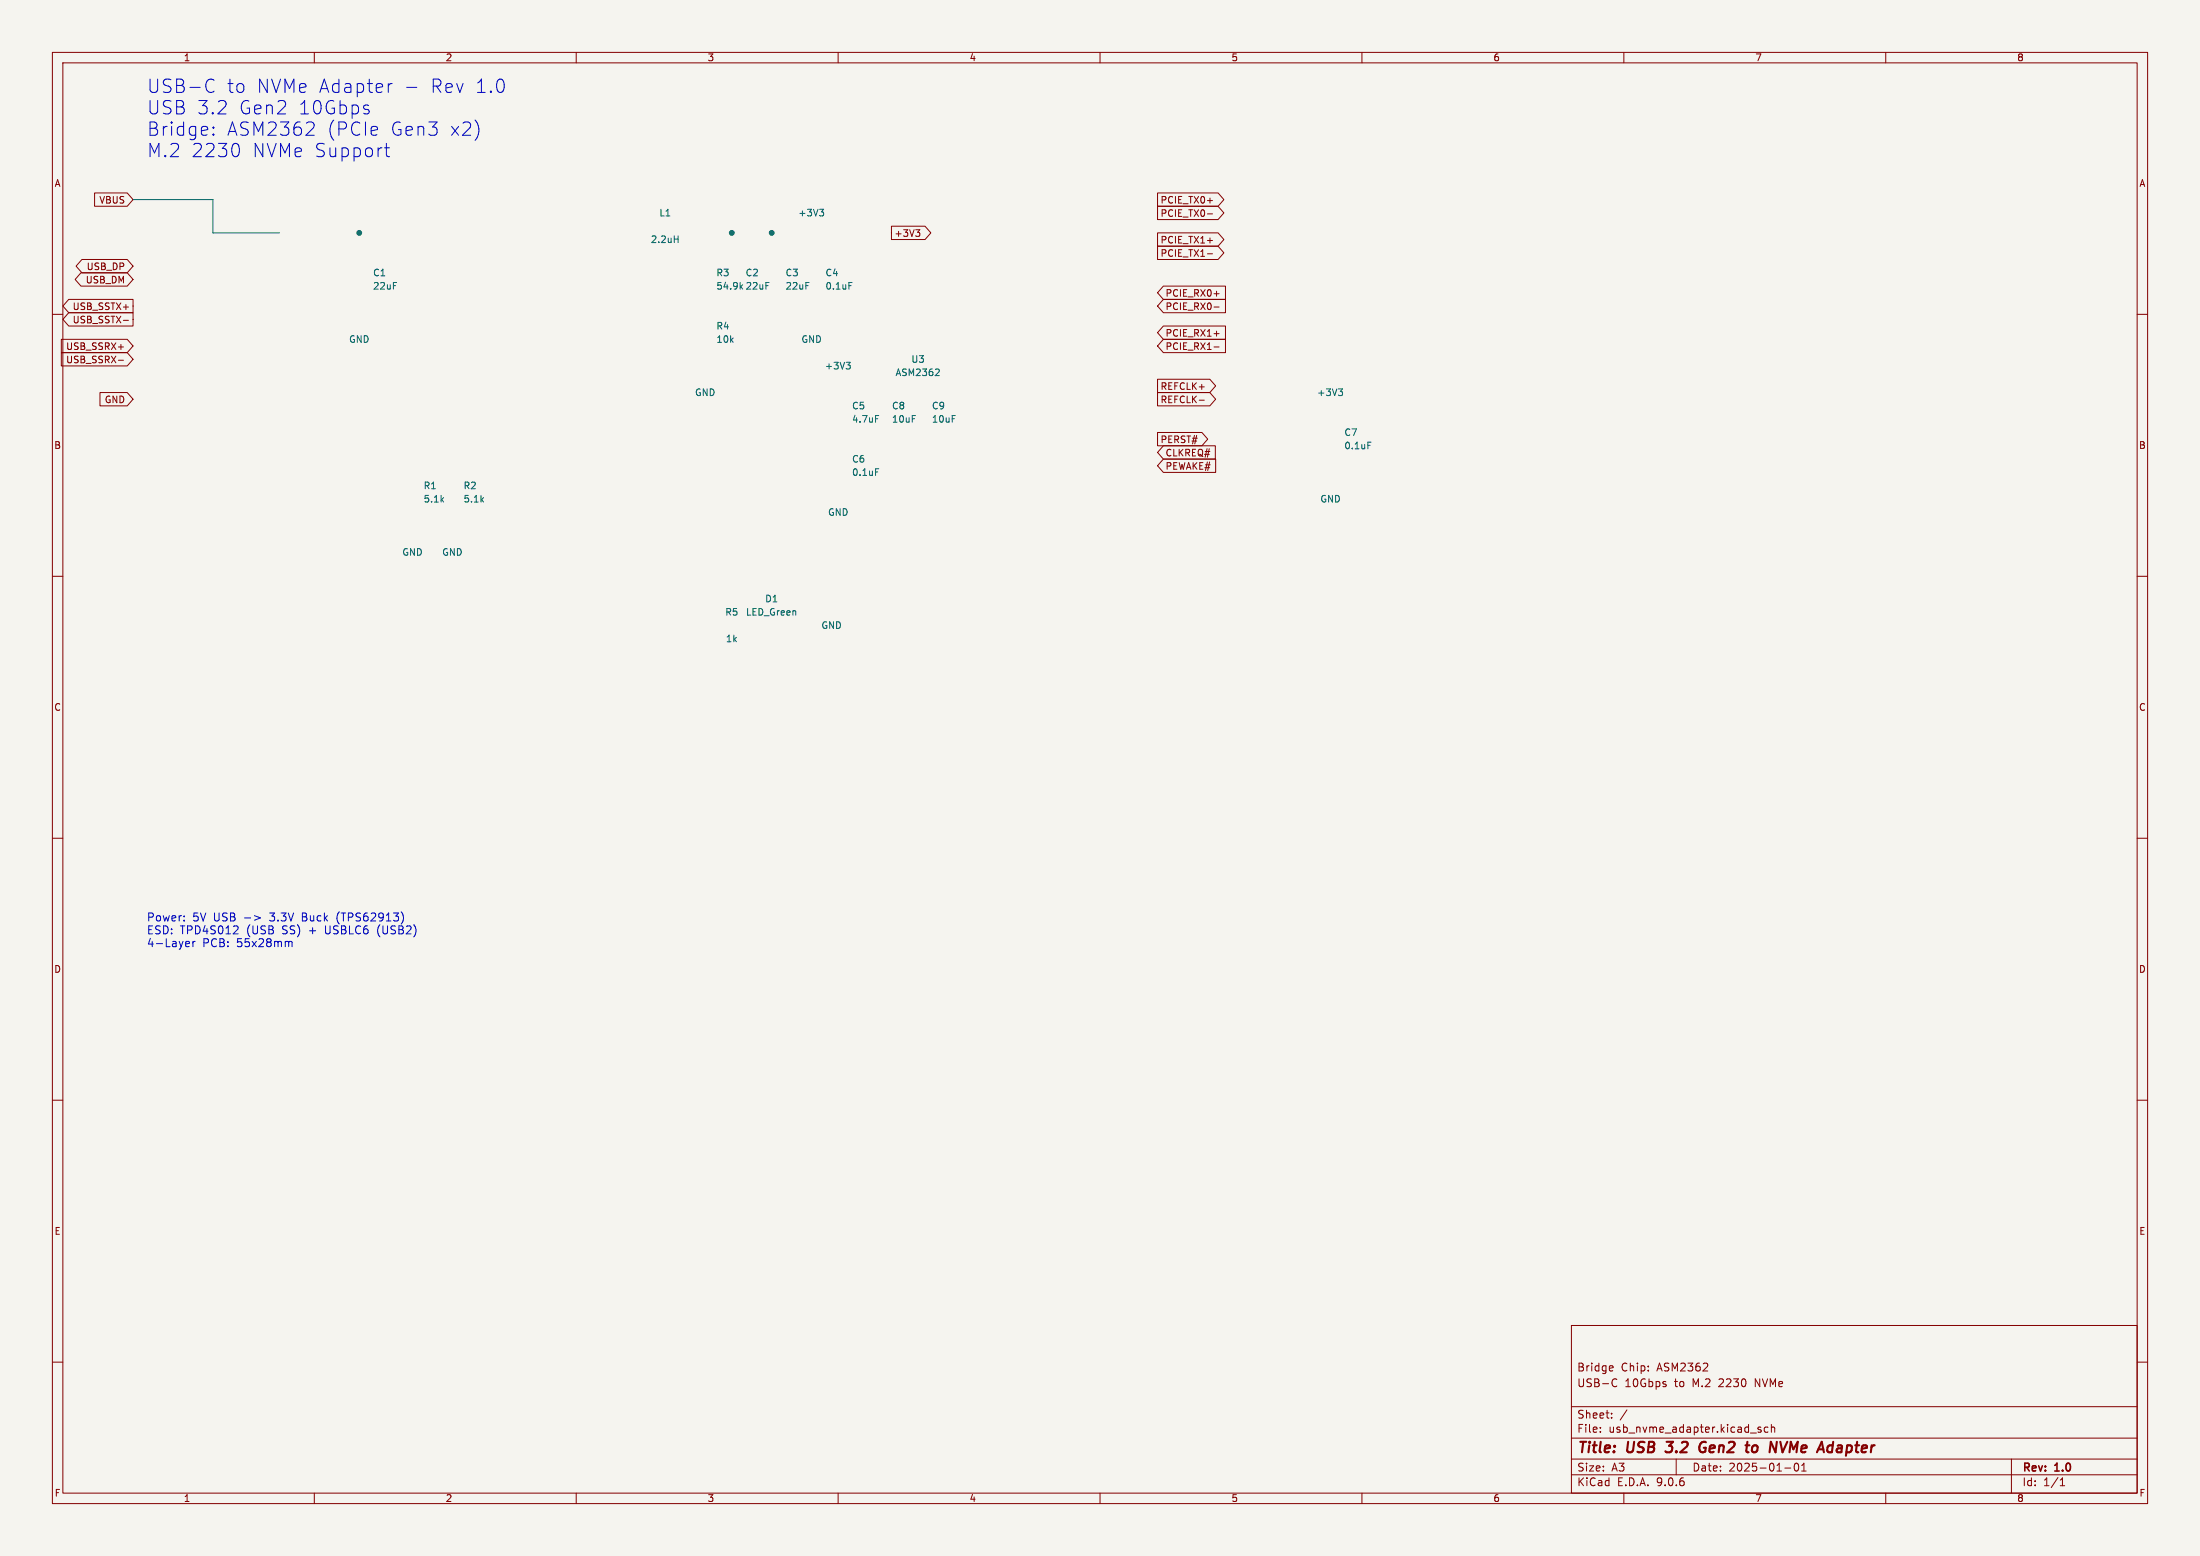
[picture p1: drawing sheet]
<svg xmlns="http://www.w3.org/2000/svg" width="420mm" height="297mm" viewBox="0 0 420 297" stroke-linecap="round" stroke-linejoin="round" font-family="sans-serif">
<path d="M0 0h420v297h-420z" fill="#f5f4ef" stroke="#f5f4ef" stroke-width=".19"/>
<g fill="none" stroke="#840000" stroke-width=".19">
<path d="M10 10h400v277h-400zM12 12h396v273h-396zM60 10v2M110 10v2M160 10v2M210 10v2M260 10v2M310 10v2M360 10v2M18.1 36.8h6.2l1.1 1.3-1.1 1.3h-6.2zM221 39.4h11.5l1.1 1.2-1.1 1.3h-11.5zM221 36.8h11.5l1.1 1.3-1.1 1.3h-11.5z"/>
<path d="M230.5 38.3h1M13.1 59.7h12.3v2.5h-12.3l-1.1-1.2zM13.1 57.1h12.3v2.6h-12.3l-1.1-1.3zM15.5 52.1h8.8l1.1 1.2-1.1 1.3h-8.8l-1.2-1.3zM15.6 49.5h8.7l1.1 1.3-1.1 1.3h-8.7l-1.1-1.3zM170.2 43.2h6.4l1.1 1.3-1.1 1.2h-6.4zM174.8 43.9h.8l-.4 .4M175.4 44.3l.2 .3v.3l-.2 .2M221 44.4h11.5l1.1 1.3-1.1 1.3h-11.5zM221 47h11.5l1.1 1.3-1.1 1.2h-11.5zM222.1 57.1h11.8v2.6h-11.8l-1.1-1.3zM222.1 54.6h11.8v2.6h-11.8l-1.1-1.3z"/>
<path d="M230.5 40.8h1M230.5 45.9h1M230.5 48.4h1M231.8 58.6h.9M231.8 56.1h.9M10 60h2M11.7 67.3h12.6l1.1 1.3-1.1 1.3h-12.6zM11.7 64.8h12.6l1.1 1.2-1.1 1.3h-12.6zM19.1 74.9h5.2l1.1 1.3-1.1 1.3h-5.2zM22.6 68.8h1M22.6 66.2h1M23.6 61.1h.9"/>
<path d="M221 72.4h10l1.1 1.3-1.1 1.2h-10zM221 74.9h10l1.1 1.3-1.1 1.3h-10zM222.1 62.2h11.8v2.6h-11.8l-1.1-1.3zM222.1 64.8h11.8v2.5h-11.8l-1.1-1.3zM228.9 76.4h1M231.8 66.2h.9M231.8 63.7h.9M408 60h2M221 82.5h8.5l1.1 1.3-1.1 1.3h-8.5zM222.1 87.6h10v2.6h-10l-1.1-1.3zM222.1 85.1h9.9v2.5h-9.9l-1.1-1.2zM10 110h2"/>
<path d="M408 110h2M10 160h2M408 160h2M10 210h2M408 210h2M300 253h108v32h-108zM10 260h2M300 278.5h108M300 274.5h108M300 268.5h108M305.5 273.2v.2M305.5 272.5v.1"/>
<path d="M307.4 260.7l.5 .1v.2l-.7 .2M307.7 270.5v.2M307.7 269.8v.1M307.9 261.6l-.5 .1M308 263.3l.4-.1 .3 .1M308.7 264.5l-.3 .2-.4-.1M310.6 269.1l-1.3 1.9M320 278.5v3M336.2 272.5l-.4-.1-.2 .2 .1 .2 .5 .2v.3h-.6M337.5 272.5l-.4-.1-.3 .3 .1 .6h.6M338.2 272.5l.2-.1 .3 .1 .1 .9M338.2 271.9v1.5"/>
<path d="M342.7 279.4l.2-.1a.8 .8 0 0 1 .5 .7 .8 .8 0 0 1-.5 .8l-.2-.2-.2-.4zM343.9 279.7l.5-.4v1.5M384 278.5v6.5M408 260h2M60 285v2M110 285v2M160 285v2M210 285v2M260 285v2M300 281.5h108M310 285v2M340.7 280.2h1.2"/>
<path d="M343.9 280.8h.9M360 285v2M393.3 283.6h.9M393.3 282.5l.4-.4v1.5"/>
</g>
<path d="M317.9 277l.3 .2M318.2 275.2h1.2M325.3 276.3h.3M325.5 275.2a1.07 1.07 0 0 0-1.1 .8 1.07 1.07 0 0 0 .6 1.2l.4-.1M335.2 275.9a.62 .62 0 0 0-.7 .4v.7a.52 .52 0 0 0 .8 .1M339.9 275.2l.4 2 .9-2M350 275.2l-.3 2" fill="none" stroke="#840000" stroke-width=".4"/>
<path d="M25.4 38.1h15.2v6.4h12.7" fill="none" stroke="#009600" stroke-width=".19"/>
<g fill="none" stroke="#0000c2" stroke-width=".19">
<path d="M39.8 15.2a.89 .89 0 0 1 1.1 .1M40.9 17.4a.89 .89 0 0 1-1.1 .1M74.8 15.9a.65 .65 0 0 0-.7 .5M77.6 16.7h2M40.7 25.6l.2 .1-.2 .1M40.7 25.6l-.1 .1 .1 .1M40.7 24.2v.3M40.7 25.6v.2M40.7 24.2l.2 .2-.2 .1M40.7 24.2l-.1 .2 .1 .1M45.1 27.4a1.59 1.59 0 0 1 0 2.5M60 24l-.1 .4-1.5 1.4h1.6"/>
<path d="M70.1 20.9l.4 .3-.1 .4-.3 .1M70.1 20l.3 .2M73.4 28.2h1M73.8 27.4v2.1l.1 .3 .5 .1M35.2 175.6v.2M35.2 174.8v.2M35.7 179.7l.4 .1 .1 .2-.8 .2M36.8 179.7v1M37.3 179.7l-.3 .1-.2 .2M45.3 176.8l.2 .2-.1 .4-.9 .8h1M48.6 174.8l1.1 .4-1.1 .4M55.3 179.7l-.2 .2"/>
<path d="M55.5 179.7l.3 .2v.8M76.8 174.3l.2 .8-.2 1M36.1 180.6l-.4 .1"/>
</g>
<g fill="none" stroke="#006464" stroke-width=".19">
<path d="M156.5 39.9h.7l-.4 .5M128.7 45.6h.7M129.4 45v1.3M141.4 54.7l.4 .5M141.8 54.3l-.5 .5M157 40.4l.2 .3v.3l-.2 .2M162.1 53.9h.6M161.5 69.2h.8l-.4 .4M162.1 69.6l.2 .3v.3l-.2 .2M167.1 79.3h.7M179.1 70.4l.2 .3v.3l-.8 .7h.8M255.5 74.2h.8l-.4 .5"/>
<path d="M256.1 74.7l.2 .3v.3l-.2 .2M167.1 89.5h.7M261.1 84.4h.6"/>
</g>
<g fill="#009600" stroke="#009600" stroke-width=".19">
<circle cx="139.7" cy="44.5" r=".46"/>
<circle cx="147.3" cy="44.5" r=".46"/>
<circle cx="68.6" cy="44.5" r=".46"/>
</g>
<g font-size="3.5" fill="#0000c2">
<text x="27.9" y="18">USB-C</text>
<text x="43.1" y="18">to</text>
<text x="48.8" y="18">NVMe Adapter</text>
<text x="81.8" y="18">Rev 1.0</text>
<text x="27.9" y="22.1">USB 3.2</text>
<text x="45.4" y="22.1">Gen2</text>
<text x="56.7" y="22.1">10Gbps</text>
<text x="27.9" y="26.2">Bridge:</text>
<text x="43.1" y="26.2">ASM2362</text>
<text x="62.2" y="26.2">(PCIe</text>
<text x="74.2" y="26.2">Gen3</text>
<text x="85.6" y="26.2">x2)</text>
<text x="27.9" y="30.2">M.2</text>
<text x="36.4" y="30.2">2230</text>
<text x="47.9" y="30.2">NVMe Support</text>
</g>
<g font-size="2.8" fill="#840000">
<text x="301" y="277.9">Title:</text>
<text x="310.6" y="277.9">USB</text>
<text x="319" y="277.9">3.2</text>
<text x="326.1" y="277.9">Gen2</text>
<text x="335.8" y="277.9">to</text>
<text x="341.1" y="277.9">NVMe</text>
<text x="351.2" y="277.9">Adapter</text>
</g>
<g font-size="2.1" fill="#0000c2">
<text x="27.9" y="176.1">Power:</text>
<text x="27.9" y="178.5">ESD: TPD4S012</text>
<text x="36.7" y="176.1">5V USB</text>
<text x="46.7" y="176.1">-&gt;</text>
<text x="47.1" y="178.5">(USB</text>
<text x="51.8" y="176.1">3.3V</text>
<text x="54" y="178.5">SS)</text>
<text x="58" y="176.1">Buck</text>
<text x="59.2" y="178.5">+</text>
<text x="62.4" y="178.5">USBLC6</text>
<text x="64.8" y="176.1">(TPS62913)</text>
<text x="72.5" y="178.5">(USB2)</text>
<text x="27.9" y="181">4-Layer</text>
<text x="38.6" y="181">PCB:</text>
<text x="45.2" y="181">55x28mm</text>
</g>
<g font-size="2.1" fill="#840000">
<text x="301" y="262">Bridge</text>
<text x="309.4" y="262">Chip:</text>
<text x="316.4" y="262">ASM2362</text>
<text x="301" y="265">USB-C</text>
<text x="310.1" y="265">10Gbps</text>
<text x="319.7" y="265">to</text>
<text x="323.2" y="265">M.2</text>
<text x="328.4" y="265">2230</text>
<text x="335.4" y="265">NVMe</text>
<text x="301" y="273.7">File:</text>
<text x="301" y="271">Sheet:</text>
<text x="307.1" y="273.7">usb_nvme_adapter.kicad_sch</text>
<text x="301" y="281.1">Size:</text>
<text x="307.6" y="281.1">A3</text>
<text x="323" y="281.1">Date:</text>
<text x="330" y="281.1">2025-01-01</text>
<text x="386" y="281.3">Rev:</text>
<text x="392.4" y="281.3">1.0</text>
<text x="301" y="283.9">KiCad</text>
<text x="308.7" y="283.9">E.D.A.</text>
<text x="316.3" y="283.9">9.0.6</text>
<text x="386" y="283.9">Id:</text>
<text x="390.1" y="283.9">1/1</text>
</g>
<g font-size="1.8" fill="#840000">
<text x="35" y="11.9">1</text>
<text x="85" y="11.9">2</text>
<text x="135" y="11.9">3</text>
<text x="185" y="11.9">4</text>
<text x="235" y="11.9">5</text>
<text x="285" y="11.9">6</text>
<text x="335" y="11.9">7</text>
<text x="385" y="11.9">8</text>
<text x="10.3" y="35.9">A</text>
<text x="408.3" y="35.9">A</text>
<text x="18.9" y="39.1">VBUS</text>
<text x="221.5" y="41.6">PCIE_TX0-</text>
<text x="221.5" y="39.1">PCIE_TX0+</text>
<text x="170.7" y="45.4">+3V3</text>
<text x="221.5" y="46.7">PCIE_TX1+</text>
<text x="16.5" y="51.8">USB_DP</text>
<text x="221.5" y="49.2">PCIE_TX1-</text>
<text x="13.8" y="59.4">USB_SSTX+</text>
<text x="16.3" y="54.3">USB_DM</text>
<text x="222.4" y="59.4">PCIE_RX0-</text>
<text x="222.4" y="56.8">PCIE_RX0+</text>
<text x="13.8" y="61.9">USB_SSTX-</text>
<text x="222.4" y="64.5">PCIE_RX1+</text>
<text x="12.5" y="69.5">USB_SSRX-</text>
<text x="12.5" y="67">USB_SSRX+</text>
<text x="222.4" y="67">PCIE_RX1-</text>
<text x="19.9" y="77.2">GND</text>
<text x="221.5" y="74.6">REFCLK+</text>
<text x="221.5" y="77.2">REFCLK-</text>
<text x="10.3" y="85.9">B</text>
<text x="221.5" y="84.8">PERST#</text>
<text x="222.4" y="89.9">PEWAKE#</text>
<text x="222.4" y="87.3">CLKREQ#</text>
<text x="408.2" y="85.9">B</text>
<text x="10.3" y="135.9">C</text>
<text x="408.2" y="135.9">C</text>
<text x="10.3" y="185.9">D</text>
<text x="408.2" y="185.9">D</text>
<text x="10.3" y="235.9">E</text>
<text x="408.3" y="235.9">E</text>
<text x="10.3" y="285.9">F</text>
<text x="35" y="286.9">1</text>
<text x="85" y="286.9">2</text>
<text x="135" y="286.9">3</text>
<text x="185" y="286.9">4</text>
<text x="235" y="286.9">5</text>
<text x="285" y="286.9">6</text>
<text x="335" y="286.9">7</text>
<text x="385" y="286.9">8</text>
<text x="408.3" y="285.9">F</text>
</g>
<g font-size="1.8" fill="#006464">
<text x="125.8" y="41.5">L1</text>
<text x="152.3" y="41.5">+3V3</text>
<text x="124.1" y="46.6">2.2uH</text>
<text x="71.1" y="52.9">C1</text>
<text x="136.7" y="52.9">R3</text>
<text x="142.2" y="52.9">C2</text>
<text x="149.9" y="52.9">C3</text>
<text x="157.5" y="52.9">C4</text>
<text x="71.1" y="55.5">22uF</text>
<text x="136.7" y="55.5">54.9k</text>
<text x="142.2" y="55.5">22uF</text>
<text x="149.9" y="55.5">22uF</text>
<text x="157.5" y="55.5">0.1uF</text>
<text x="66.5" y="65.6">GND</text>
<text x="136.7" y="63.1">R4</text>
<text x="136.7" y="65.6">10k</text>
<text x="152.9" y="65.6">GND</text>
<text x="157.4" y="70.7">+3V3</text>
<text x="170.9" y="72">ASM2362</text>
<text x="173.9" y="69.4">U3</text>
<text x="132.6" y="75.8">GND</text>
<text x="251.4" y="75.8">+3V3</text>
<text x="162.6" y="78.3">C5</text>
<text x="162.6" y="80.9">4.7uF</text>
<text x="170.2" y="78.3">C8</text>
<text x="170.2" y="80.9">10uF</text>
<text x="177.8" y="78.3">C9</text>
<text x="177.8" y="80.9">10uF</text>
<text x="256.5" y="83.4">C7</text>
<text x="162.6" y="88.5">C6</text>
<text x="256.5" y="86">0.1uF</text>
<text x="80.8" y="93.6">R1</text>
<text x="88.4" y="93.6">R2</text>
<text x="162.6" y="91">0.1uF</text>
<text x="80.8" y="96.1">5.1k</text>
<text x="88.4" y="96.1">5.1k</text>
<text x="158" y="98.7">GND</text>
<text x="252" y="96.1">GND</text>
<text x="76.7" y="106.3">GND</text>
<text x="84.3" y="106.3">GND</text>
<text x="138.4" y="117.7">R5</text>
<text x="142.3" y="117.7">LED_Green</text>
<text x="146" y="115.2">D1</text>
<text x="138.5" y="122.8">1k</text>
<text x="156.7" y="120.2">GND</text>
</g>
</svg>
